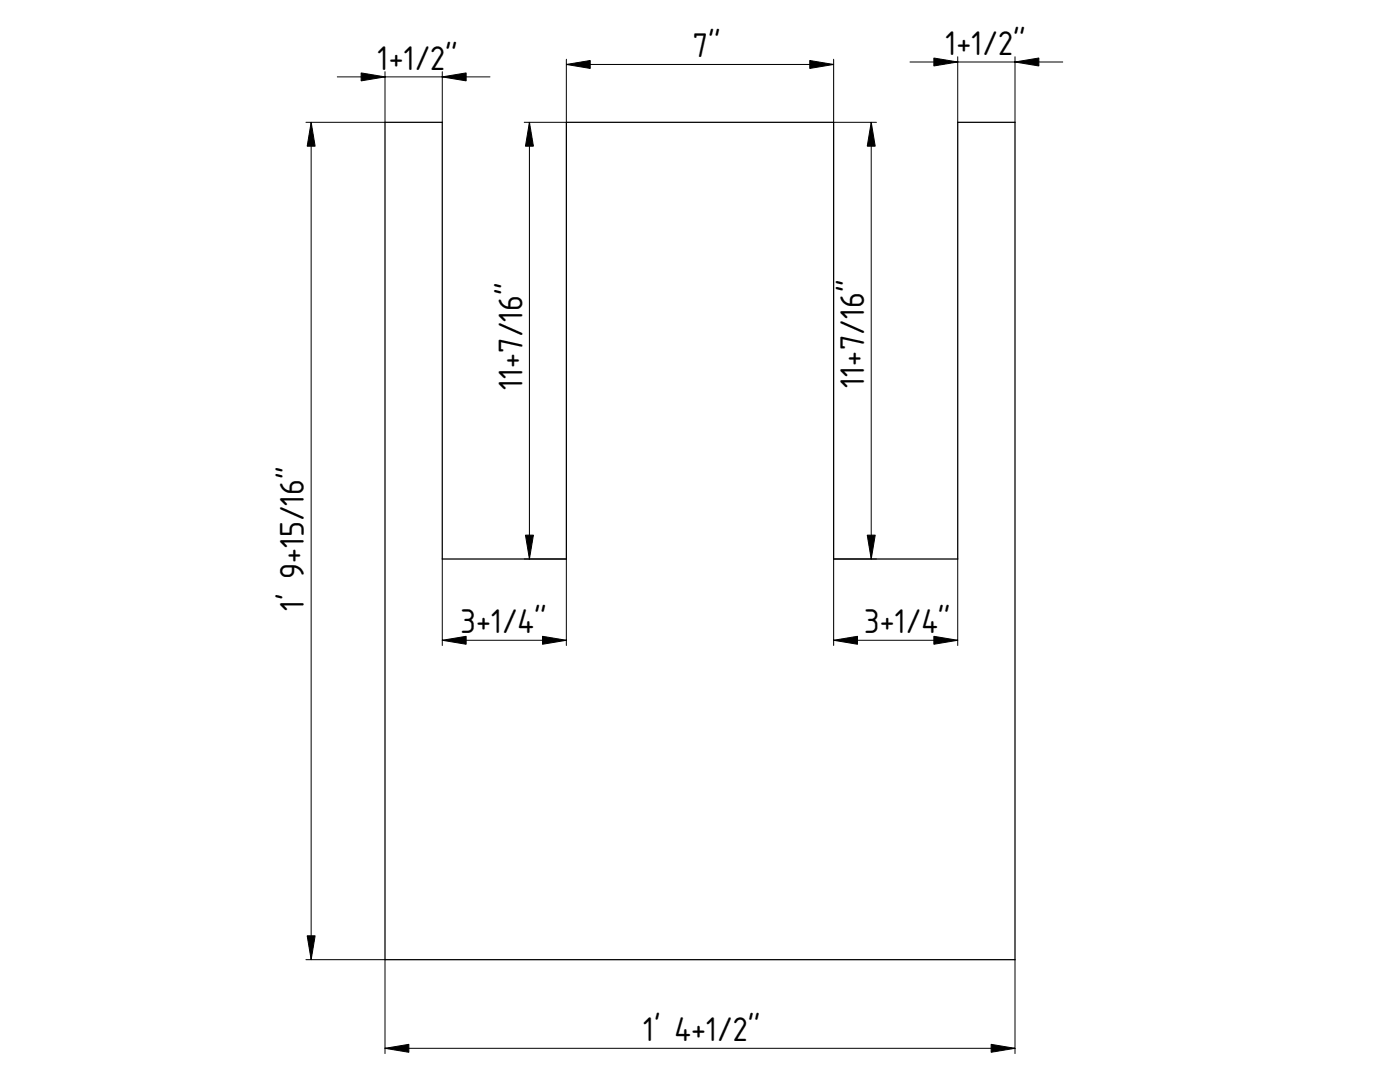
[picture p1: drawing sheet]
<svg xmlns="http://www.w3.org/2000/svg" width="279mm" height="216mm" viewBox="0 0 279 216" stroke-linecap="round" stroke-linejoin="round" font-family="sans-serif">
<path d="M76.8 24.4h11.5v87.1h24.7v-87.1h53.4v87.1h24.7v-87.1h11.5v167.1h-125.8z" fill="none" stroke="#000" stroke-width=".25"/>
<g fill="none" stroke="#000" stroke-width=".2">
<path d="M67.3 15.3h30.5M76.8 14.3v10.1h-15.7M88.3 14.3v10.1M113 11.8v12.6h-8.4M113 12.9h53.4M166.4 11.8v12.6h8.5M181.6 12.4h30.5M191.1 11.3v13.1M202.6 11.3v13.1M62.1 24.4v167.1M105.7 24.4v87.1M173.9 24.4v87.1"/>
<path d="M88.3 111.5v17.3M104.6 111.5h8.4v17.3M174.9 111.5h-8.5v17.3M191.1 111.5v17.3M88.3 127.8h24.7M166.4 127.8h24.7M61.1 191.5h15.7v18.7M202.6 191.5v18.7M76.8 209.2h125.8"/>
</g>
<g fill="#000" stroke="#000" stroke-width=".2">
<path d="M72.1 14.5l4.7 .8-4.7 .8zM88.3 15.3l4.7-.8v1.6zM113 12.9l4.8-.8v1.6zM161.6 12.1l4.8 .8-4.8 .8zM186.4 11.6l4.7 .8-4.7 .8zM202.6 12.4l4.7-.8v1.6zM62.1 24.4l.8 4.8h-1.6zM105.7 24.4l.8 4.8h-1.6zM173.9 24.4l.8 4.8h-1.6zM104.9 106.8h1.6l-.8 4.7zM173.1 106.8h1.6l-.8 4.7zM88.3 127.8l4.7-.8v1.6z"/>
<path d="M108.3 127l4.7 .8-4.7 .8zM166.4 127.8l4.7-.8v1.6zM186.4 127l4.7 .8-4.7 .8zM61.3 186.7h1.6l-.8 4.8zM76.8 209.2l4.8-.8v1.6zM197.8 208.4l4.8 .8-4.8 .8z"/>
</g>
<g font-size="6.4">
<text x="138.2" y="11.5">7&quot;</text>
<text x="188.7" y="11">1+1/2&quot;</text>
<text x="75.4" y="13.9">1+1/2&quot;</text>
<text x="104.2" y="77.8" transform="rotate(-90 104.2 77.8)">11+7/16&quot;</text>
<text x="172.5" y="77.3" transform="rotate(-90 172.5 77.3)">11+7/16&quot;</text>
<text x="60.6" y="121.9" transform="rotate(-90 60.6 121.9)">1' 9+15/16&quot;</text>
<text x="91.9" y="126.4">3+1/4&quot;</text>
<text x="172.5" y="126.4">3+1/4&quot;</text>
<text x="128.3" y="207.7">1' 4+1/2&quot;</text>
</g>
</svg>
